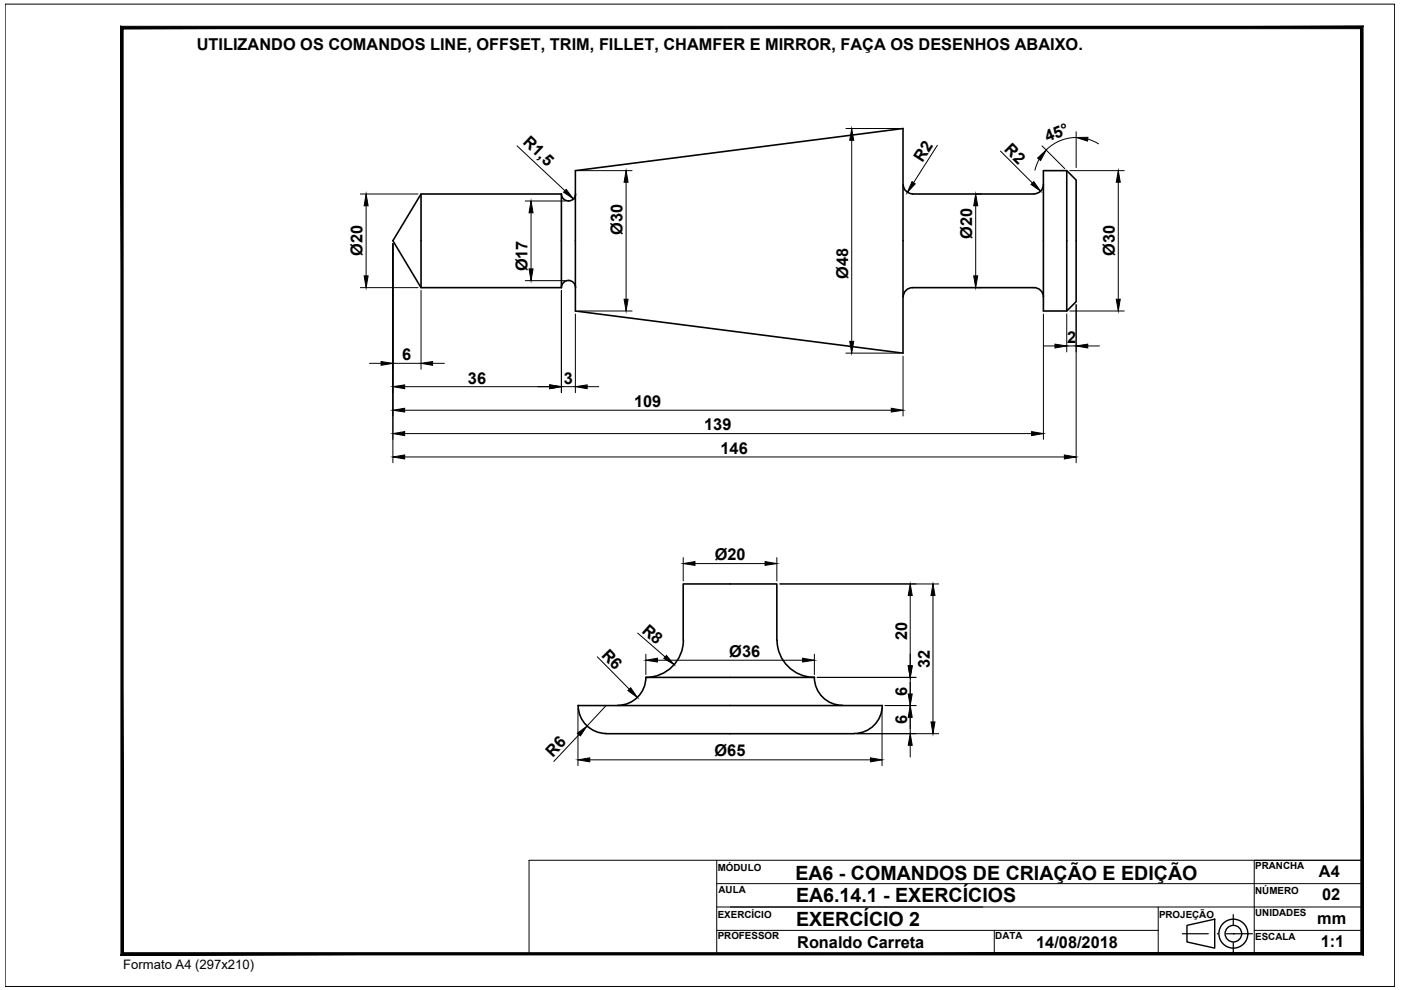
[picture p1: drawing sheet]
<svg xmlns="http://www.w3.org/2000/svg" width="297mm" height="210mm" viewBox="0 0 297 210" stroke-linecap="round" stroke-linejoin="round" font-family="sans-serif">
<!-- layer: contorno -->
<g fill="none" stroke="#000" stroke-width=".34">
<path d="M122 36.2l69.5-9v47.7l-69.5-9zM191.5 39.1a1.97 1.97 0 0 0 2 2M221.2 39.1a1.97 1.97 0 0 1-1.9 2M221.2 36.2h5v29.7h-5zM226.2 36.2l2 2v25.8l-2 1.9M89.3 41.1h29.7v19.9h-29.7l-6-10zM89.3 41.1v19.9M119 41.1a1.5 1.5 0 0 0 1.5 1.5 1.5 1.5 0 0 0 1.5-1.5M193.4 41.1h25.8M119 61a1.5 1.5 0 0 1 1.5-1.5 1.5 1.5 0 0 1 1.5 1.5M191.5 63a1.97 1.97 0 0 1 1.9-2h25.9a1.97 1.97 0 0 1 1.9 2M144.9 135.7v-11.9h19.8v11.9"/>
<path d="M144.9 135.7a7.9 7.9 0 0 1-7.9 7.9M164.7 135.7a7.9 7.9 0 0 0 8 7.9h-35.8M122.5 149.6h64.5M122.6 149.6a5.9 5.9 0 0 0 5.9 5.9M128.5 155.6h52.6M136.9 143.6a5.9 5.9 0 0 1-5.9 5.9M172.7 143.6a5.9 5.9 0 0 0 5.9 5.9M187.1 149.6a5.9 5.9 0 0 1-6 5.9"/>
</g>
<!-- layer: Cotas -->
<g fill="none" stroke="#000" stroke-width=".21">
<path d="M109.6 30.9l10.2 9.6M122.6 36.2h11.4M132.7 38.6v24.8M179.4 27.2h11.4M180.6 29.7v42.7M198.7 30.8l-5 7.9M212.1 32l6.8 6.8M220.3 33.8l-.9 2.3M220.9 30.9l4.8 4.9M226.8 36.2h11.6M228.2 27.9v7.6M228.2 29.2a9 9 0 0 0-6.4 2.6"/>
<path d="M230.6 29.5l2.3 1M237.1 38.6v24.8M76.4 41.1h12.2M77.6 43.6v14.9M83.3 51.7v46.4M111.4 42.6h8.5M111.4 59.5h8.5M112.6 45.1v11.9M206.9 43.6v14.9M207 41.1h1.1M76.4 61h12.2M78.3 77h2.5"/>
<path d="M83.3 77h6M89.3 61.6v16.7M91.7 77h2.5M119 61.6v21.7M122 66.6v16.7M122.6 65.9h11.4M179.4 74.9h11.4M191.5 75.5v12.7M207 61h1.1M221.2 66.6v26.6M221.2 73.3h2.5M226.2 66.6v8"/>
<path d="M226.2 73.3h2M226.8 65.9h11.6M228.2 64.6v33.5M230.6 73.3h2.5M85.8 82h30.7M85.8 87h103.2M85.8 91.9h132.9M85.8 96.9h139.9M119 82h3M124.5 82h2.4M144.9 118.2v5M147.3 119.5h14.9"/>
<path d="M164.7 118.2v5M126.6 139.3l6.8 6.8M135.2 134.2l5.8 5.1M136.9 138.7v4.3M139.4 140h30.8M165.3 123.8h33.7M172.7 138.7v4.3M193 126.3v14.9M197.8 126.3v26.8M122.5 150.2v12.1M122.8 155.8l-5.4 5.6M128.5 149.6l-4.1 4.4"/>
<path d="M173.3 143.6h20.9M181.7 155.6h17.3M187 150.2v12.1M187.6 149.6h6.6M193 143.6v12M193 158v2.5M125 161.1h59.6"/>
</g>
<g fill="#000" stroke="#000" stroke-width=".21">
<path d="M132.7 36.2l.5 2.4h-.9zM180.6 27.2l.4 2.5h-.8zM193.4 38.5l.6 .5-1.7 1.8zM218.6 39.1l.6-.6 1.4 2zM220 33.5l1.8-1.7-1.2 2.2zM228.2 29.2l2.5-.1-.1 .8zM237.1 36.2l.4 2.4h-.8zM77.6 41.1l.4 2.5h-.8zM77.2 58.5h.8l-.4 2.5zM112.6 42.6l.4 2.5h-.8zM112.2 57h.8l-.4 2.5zM120 40.2l1.6 1.9-2.1-1.3z"/>
<path d="M206.9 41.1l.4 2.5h-.9zM206.4 58.5h.9l-.4 2.5zM80.8 76.7l2.5 .3-2.5 .5zM89.3 77l2.4-.3v.8zM132.3 63.4h.9l-.5 2.5zM180.2 72.4h.8l-.4 2.5zM223.7 73l2.5 .3-2.5 .5zM228.2 73.3l2.4-.3v.8zM236.7 63.4h.8l-.4 2.5zM83.3 82l2.5-.4v.8zM83.3 87l2.5-.4v.8zM83.3 91.9l2.5-.4v.9z"/>
<path d="M83.3 96.9l2.5-.4v.8zM116.5 81.6l2.5 .4-2.5 .4zM122 82l2.5-.4v.8zM189 86.6l2.5 .4-2.5 .4zM218.7 91.5l2.5 .4-2.5 .5zM225.7 96.5l2.5 .4-2.5 .4zM144.9 119.5l2.4-.4v.8zM162.2 119.1l2.5 .4-2.5 .4zM136.9 140l2.5-.4v.8zM141.3 139l1.6 1.9-2.2-1.3zM170.2 139.6l2.5 .4-2.5 .4zM193 123.8l.4 2.5h-.8z"/>
<path d="M197.8 123.8l.4 2.5h-.8zM122.4 155.5l2-1.5-1.4 2zM133.1 146.4l.6-.6 1.5 2.1zM192.6 141.2h.8l-.4 2.4zM193 149.6l.4 2.5h-.8zM192.6 147.1h.8l-.4 2.5zM193 155.6l.4 2.4h-.8zM197.4 153.1h.8l-.4 2.5zM122.5 161.1l2.5-.4v.8zM184.6 160.7l2.4 .4-2.4 .4z"/>
</g>
<!-- layer: contorno -->
<g fill="#000">
<circle cx="136.9" cy="143.6" r=".17"/>
<circle cx="172.7" cy="143.6" r=".17"/>
</g>
<!-- layer: Texto -->
<g fill="none" stroke="#000" stroke-width=".3">
<path d="M251.7 196.2l5.8-1.3v6.1l-5.8-1.3z"/>
<circle cx="261.5" cy="198" r="3.1"/>
<circle cx="261.5" cy="198" r="1.76"/>
</g>
<path d="M250.7 198h5.5M258.1 198h.1M260 198h5.5M261.5 198h.1M261.5 193.9v2.2M261.5 199.8v2.2" fill="none" stroke="#000" stroke-width=".25"/>
<!-- layer: Formato -->
<path d="M1.1 .9h294.6v208.3h-294.6zM112.2 182.4h176.5v19.8h-176.5zM152 182.4v19.8M152 192.3h136.7M152 197.3h93.6M152 187.4h136.7M210.8 197.3v4.9M245.6 192.3v9.9M265.9 197.3h22.8M288.7 182.4h-22.8v19.8" fill="none" stroke="#000" stroke-width=".21"/>
<path d="M288.5 6.1v195.9l.5 .5zM289 5.6v196.9l-.5-196.4zM26.1 6.1h262.4l.5-.5zM25.6 5.6h263.4l-262.9 .5zM25.6 5.6l.5 196.4v-195.9zM25.6 5.6l.5 196.4-.5 .5zM26.1 202l-.5 .5 262.9-.5zM25.6 202.5l262.9-.5 .5 .5z" fill="#000" stroke="#000" stroke-width=".21"/>
<g font-size="4.2">
<text x="168.6" y="186.6">EA6 - COMANDOS DE CRIAÇÃO E EDIÇÃO</text>
<text x="168.8" y="191.3">EA6.14.1 - EXERCÍCIOS</text>
<text x="168.8" y="196.3">EXERCÍCIO 2</text>
</g>
<g font-size="3.5">
<text x="41.7" y="10.5">UTILIZANDO OS COMANDOS LINE, OFFSET, TRIM, FILLET, CHAMFER E MIRROR, FAÇA OS DESENHOS ABAIXO.</text>
<text x="110.7" y="30.3" transform="rotate(43 110.7 30.3)">R1,5</text>
<text x="195.6" y="34.6" transform="rotate(-58 195.6 34.6)">R2</text>
<text x="212.8" y="31.9" transform="rotate(45 212.8 31.9)">R2</text>
<text x="222.1" y="30.2" transform="rotate(-22 222.1 30.2)">45°</text>
<text x="132" y="49.8" transform="rotate(-90 132 49.8)">Ø30</text>
<text x="206.1" y="50.7" transform="rotate(-90 206.1 50.7)">Ø20</text>
<text x="76.9" y="54.3" transform="rotate(-90 76.9 54.3)">Ø20</text>
<text x="111.8" y="57.6" transform="rotate(-90 111.8 57.6)">Ø17</text>
<text x="179.8" y="59.1" transform="rotate(-90 179.8 59.1)">Ø48</text>
<text x="236.3" y="54.3" transform="rotate(-90 236.3 54.3)">Ø30</text>
<text x="85.3" y="76.4">6</text>
<text x="226.3" y="72.8">2</text>
<text x="99.2" y="81.4">36</text>
<text x="119.5" y="81.4">3</text>
<text x="134.4" y="86.3">109</text>
<text x="149.3" y="91.3">139</text>
<text x="152.8" y="96.2">146</text>
<text x="151.5" y="118.7">Ø20</text>
<text x="135.9" y="133.9" transform="rotate(41 135.9 133.9)">R8</text>
<text x="192.3" y="135.6" transform="rotate(-90 192.3 135.6)">20</text>
<text x="127.4" y="139.1" transform="rotate(46 127.4 139.1)">R6</text>
<text x="154.6" y="139.2">Ø36</text>
<text x="197.2" y="141.6" transform="rotate(-90 197.2 141.6)">32</text>
<text x="192.3" y="147.6" transform="rotate(-90 192.3 147.6)">6</text>
<text x="192.3" y="153.5" transform="rotate(-90 192.3 153.5)">6</text>
<text x="117.2" y="160.7" transform="rotate(-47 117.2 160.7)">R6</text>
<text x="151.5" y="160.3">Ø65</text>
<text x="279.6" y="186">A4</text>
<text x="280.3" y="190.9">02</text>
<text x="279.3" y="195.9">mm</text>
<text x="169" y="201.1">Ronaldo Carreta</text>
<text x="219.7" y="200.9">14/08/2018</text>
<text x="280" y="200.9">1:1</text>
</g>
<text font-size="2.8" x="26.1" y="205.4">Formato A4 (297x210)</text>
<g font-size="2.1">
<text x="152.2" y="184.7">MÓDULO</text>
<text x="266.1" y="184.3">PRANCHA</text>
<text x="152.3" y="189.3">AULA</text>
<text x="266.1" y="189.6">NÚMERO</text>
<text x="152.2" y="194.6">EXERCÍCIO</text>
<text x="245.7" y="194.5">PROJEÇÃO</text>
<text x="266.1" y="194.2">UNIDADES</text>
<text x="152.2" y="199.2">PROFESSOR</text>
<text x="211" y="199.2">DATA</text>
<text x="266.1" y="199.2">ESCALA</text>
</g>
</svg>
